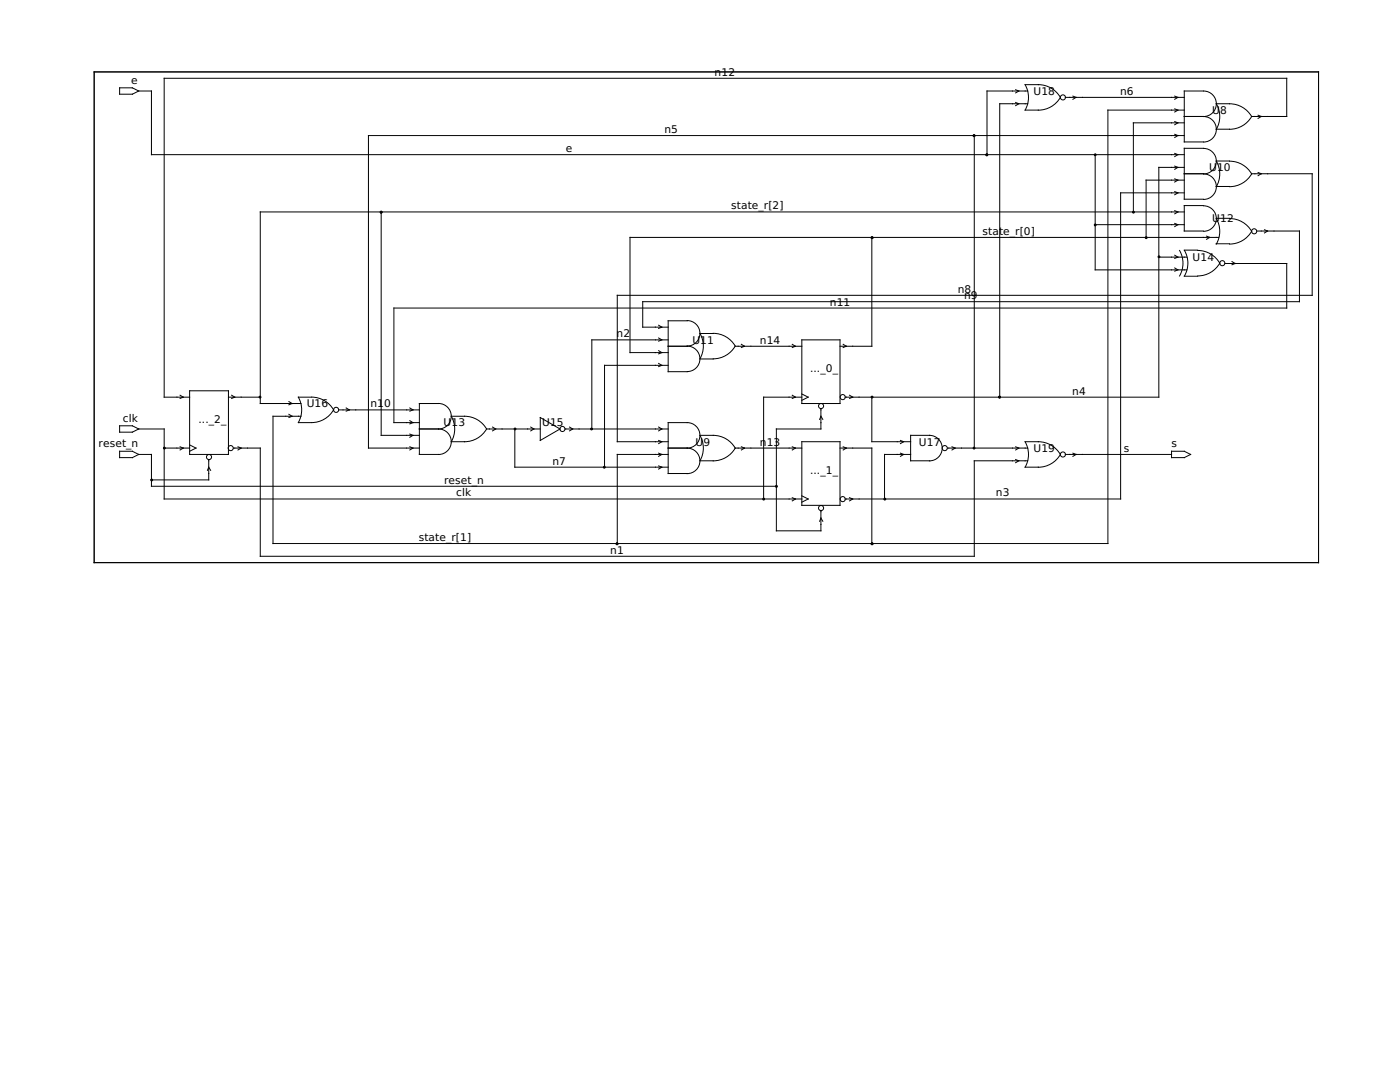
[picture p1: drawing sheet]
<svg xmlns="http://www.w3.org/2000/svg" width="279mm" height="216mm" viewBox="0 0 279 216" stroke-linecap="round" stroke-linejoin="round" font-family="sans-serif">
<g fill="none" stroke="#000" stroke-width=".2">
<path d="M18.8 14.4h244.3v97.9h-244.3zM23.9 17.5h2.5l1.3 .7-1.3 .6h-2.5zM27.7 18.2h2.5v12.7h206.1M202.7 17.9l.6 .3-.6 .3M204.6 16.9a5.1 5.1 0 0 1 0 5.1M204.6 16.9h2.7M205.1 18.2h-8.1v12.7M207.2 16.9a5.1 5.1 0 0 1 4.4 2.5M211.6 19.4a5.1 5.1 0 0 1-4.4 2.6M212.6 19.4h23.7M214.1 19.2l.7 .2-.7 .4M234.4 19.2l.7 .2-.7 .4"/>
<path d="M240.2 18.2h-3.9v10.1h3.9M240.2 18.2a2.54 2.54 0 0 1 2.5 2.5 2.54 2.54 0 0 1-2.5 2.6 2.54 2.54 0 0 1 2.5 2.5 2.54 2.54 0 0 1-2.5 2.5M194.4 27.1v62.3M202.7 20.4l.6 .3-.6 .4M204.6 22h2.7M205.1 20.7h-5.6v58.5M218.6 30.9v22.9h18.3M234.4 24.3l.7 .2-.7 .4M234.4 26.8l.7 .3-.7 .3M234.4 21.7l.7 .3-.7 .4M234.4 33.1l.7 .3-.7 .4M234.4 35.7l.7 .2-.7 .4"/>
<path d="M234.4 38.2l.7 .3-.7 .4M234.4 30.6l.7 .3-.7 .3M236.3 27.1h-162.8v62.3h10.2M236.3 38.5h-12.7v61.1h-54.9M236.3 22h-15.2v86.5h-166.6v-25.4h5.6M236.3 33.4h-5v45.8h-62.6M236.3 23.2h3.9M236.3 34.7h3.9M236.3 24.5h-10.1v17.8M236.3 35.9h-7.6v11.5M240.2 29.6h-3.9v10.2h3.9M240.2 29.6a2.54 2.54 0 0 1 2.5 2.6 2.54 2.54 0 0 1-2.5 2.5 2.54 2.54 0 0 1 2.5 2.5 2.54 2.54 0 0 1-2.5 2.6"/>
<path d="M242.7 20.7a9.4 9.4 0 0 1 4.7 .4 5.1 5.1 0 0 1 2.4 2.2M242.7 32.1h2.7M242.7 37.2h2.7M242.7 20.7a5.1 5.1 0 0 1 0 5.1M242.7 32.2a5.1 5.1 0 0 1 0 5M245.4 32.2a5.1 5.1 0 0 1 4.4 2.5 5.1 5.1 0 0 1-4.4 2.5M249.8 23.3a5.1 5.1 0 0 1-4.4 2.5h-2.7M249.8 34.7h12.1v24.2h-138.7v29.2h10.2M249.8 23.2h7v-7.6h-224v63.6h5M251.1 23l.6 .2-.6 .4M251.1 34.4l.6 .3-.6 .4M76.1 42.3v44.6h7.6"/>
<path d="M174 47.4v21.7h-6.4M218.6 44.8h17.7M231.3 51.3h5.6M234.4 42l.7 .3-.7 .4M234.4 44.6l.7 .2-.7 .4M234.4 50.9l.7 .4-.7 .3M234.4 53.5l.7 .3-.7 .3M235.4 50a5.1 5.1 0 0 1 0 5.1M236.3 42.3h-184.4v38.2h8.2M236.3 49.9h2.7M236.3 55.1h2.7M236.4 50a5.1 5.1 0 0 1 0 5.1"/>
<path d="M239 50a5.1 5.1 0 0 1 4.4 2.5 5.1 5.1 0 0 1-4.4 2.6M240.2 41h-3.9v5.1h3.9M240.2 41.1a2.54 2.54 0 0 1 2.5 2.5 2.54 2.54 0 0 1-2.5 2.6M240.8 47.1l.6 .3-.6 .4M242.7 43.6h2.7M242.7 48.6h2.7M242.7 43.6a5.1 5.1 0 0 1 0 5.1M243.2 47.4h-117.5v23h7.7M244.5 52.6h12.3v8.9h-178.2v22.8h5.1M245.4 43.6a5.1 5.1 0 0 1 4.4 2.6 5.1 5.1 0 0 1-4.4 2.5M245.9 52.2l.6 .4-.6 .2M250.8 46.1h8.5v14.1h-131v5.1h5.1"/>
<path d="M252.3 45.8l.7 .3-.7 .4M35.9 78.9l.7 .3-.7 .3M37.8 78h7.8v12.7h-7.8zM45.6 79.2h6.3M46.2 78.9l.7 .3-.7 .3M59.5 79.2a5.1 5.1 0 0 1 0 5.1M59.6 79.2h2.5M62.2 79.2a5.1 5.1 0 0 1 4.4 2.6 5.1 5.1 0 0 1-4.4 2.5M131.4 67.4l.7 .4-.7 .3M131.4 72.5l.7 .4-.7 .3M131.4 64.9l.7 .4-.7 .2M131.4 70l.7 .4-.7 .2"/>
<path d="M133.4 69.1h3.8M133.4 67.8h-15.3v17.8M133.4 72.9h-12.7v20.3M137.1 64a2.54 2.54 0 0 1 2.6 2.5 2.54 2.54 0 0 1-2.6 2.6 2.54 2.54 0 0 1 2.6 2.5 2.54 2.54 0 0 1-2.6 2.5M137.2 64h-3.8v10.2h3.8M139.7 66.5a5.1 5.1 0 0 1 0 5.1M139.7 66.5h2.7M139.7 71.6h2.7M142.3 66.5a5.1 5.1 0 0 1 4.4 2.6 5.1 5.1 0 0 1-4.4 2.5M146.7 69.1h13.3M148 68.7l.6 .4-.6 .2M158.1 68.7l.7 .4-.7 .2"/>
<path d="M158.1 78.9l.7 .3-.7 .3M160 67.8h7.6v12.7h-7.6zM160 79.2h-7.6v20.4M160 78.6l1.3 .6-1.3 .7M168.3 68.7l.6 .4-.6 .2M169.5 78.9l.7 .3-.7 .3M174 79.2v8.9h7.7M23.9 90h2.5l1.3 .7-1.3 .6h-2.5zM23.9 85h2.5l1.3 .6-1.3 .6h-2.5zM27.7 90.7h2.5v6.3h124.7M27.7 85.6h5.1v14h127.2M32.8 89.4h5"/>
<path d="M35.9 89.2l.7 .2-.7 .4M37.8 88.8l1.3 .6-1.3 .6M41.4 93.9l.3-.7 .3 .7M41.7 91.7v4.1h-11.5M46.6 89.4h5.3v21.6h142.5v-19.1h10.7M47.5 89.2l.6 .2-.6 .4M57.7 80.1l.6 .4-.6 .3M57.7 82.7l.6 .4-.6 .2M59.6 84.3h2.5M67.6 81.8h16.1M69.1 81.4l.6 .4-.6 .2M81.8 86.6l.6 .3-.6 .3"/>
<path d="M81.8 89.2l.6 .2-.6 .4M81.8 81.4l.6 .4-.6 .2M81.8 83.9l.6 .4-.6 .3M83.7 85.6h3.8M87.5 85.6a2.54 2.54 0 0 0 2.6-2.5 2.54 2.54 0 0 0-2.6-2.6h-3.8v10.2h3.8M87.5 85.6a2.54 2.54 0 0 1 2.6 2.5 2.54 2.54 0 0 1-2.6 2.6M90.1 83.1a8.4 8.4 0 0 1 5.2 .7 5.1 5.1 0 0 1 1.8 1.8 5.1 5.1 0 0 1-4.4 2.5h-2.6a5.1 5.1 0 0 0 0-5zM97.2 85.6h10.6M98.3 85.2l.6 .4-.6 .4M102.7 85.6v7.6h30.7M105.9 85.2l.7 .4-.7 .4M107.8 83.3l4 2.3-4 2.3z"/>
<path d="M112.8 85.6h20.6M113.7 85.2l.6 .4-.6 .4M131.4 90.4l.7 .3-.7 .4M131.4 93l.7 .2-.7 .4M131.4 85.2l.7 .4-.7 .4M131.4 87.9l.7 .2-.7 .4M133.4 84.3h3.7a2.54 2.54 0 0 1 2.6 2.6 2.54 2.54 0 0 1-2.6 2.5 2.54 2.54 0 0 1 2.6 2.5 2.54 2.54 0 0 1-2.5 2.6h-3.8zM133.4 90.7h-10.2v17.8M133.4 89.4h3.8M139.7 86.9a9.2 9.2 0 0 1 4.6 .4 5.1 5.1 0 0 1 2.4 2.1 5.1 5.1 0 0 1-4.4 2.6h-2.6a5.1 5.1 0 0 0 0-5.1zM146.7 89.4h13.3M148 89.2l.6 .2-.6 .4"/>
<path d="M158.1 89.2l.7 .2-.7 .4M158.1 99.3l.7 .3-.7 .3M160 88.1h7.6v12.7h-7.6zM160 98.9l1.3 .7-1.3 .6M163.6 83.7l.2-.6 .4 .6M163.8 81.5v4.1h-8.9v20.3h8.9v-4M167.6 89.4h6.4v19.1M168.3 89.2l.6 .2-.6 .4M169.5 99.3l.7 .3-.7 .3M179.7 87.9l.6 .2-.6 .4M179.7 90.4l.6 .3-.6 .4M181.7 90.7h-5.2v8.9"/>
<path d="M185.5 86.9a2.54 2.54 0 0 1 2.5 2.5 2.54 2.54 0 0 1-2.5 2.6M185.5 86.9h-3.8v5h3.8M189.1 89.4h16M190 89.2l.6 .2-.6 .4M202.7 89.2l.6 .2-.6 .4M202.7 91.7l.6 .2-.6 .4M204.6 88.1a5.1 5.1 0 0 1 0 5.1M204.6 88.1h2.7M204.6 93.2h2.7M207.2 88.1a5.1 5.1 0 0 1 4.4 2.6M211.6 90.7a5.1 5.1 0 0 1-4.4 2.5M212.6 90.7h21.2"/>
<path d="M214.1 90.4l.7 .3-.7 .4M233.8 90h2.5l1.3 .7-1.3 .6h-2.5zM163.6 104l.2-.6 .4 .6"/>
<circle cx="212.1" cy="19.4" r=".51"/>
<circle cx="243.9" cy="52.5" r=".51"/>
<circle cx="250.3" cy="46.2" r=".51"/>
<circle cx="168.2" cy="79.2" r=".51"/>
<circle cx="41.7" cy="91.2" r=".51"/>
<circle cx="46" cy="89.4" r=".51"/>
<circle cx="67.1" cy="81.8" r=".51"/>
<circle cx="112.2" cy="85.6" r=".51"/>
<circle cx="163.9" cy="81" r=".51"/>
<circle cx="168.2" cy="99.6" r=".51"/>
<circle cx="188.5" cy="89.4" r=".51"/>
<circle cx="212.1" cy="90.7" r=".51"/>
<circle cx="163.9" cy="101.4" r=".51"/>
</g>
<g fill="#000" stroke="#000" stroke-width=".2">
<circle cx="194.4" cy="27.1" r=".19"/>
<circle cx="196.9" cy="30.9" r=".19"/>
<circle cx="218.6" cy="30.9" r=".19"/>
<circle cx="76.1" cy="42.3" r=".19"/>
<circle cx="174" cy="47.4" r=".19"/>
<circle cx="218.6" cy="44.9" r=".19"/>
<circle cx="226.2" cy="42.3" r=".19"/>
<circle cx="228.8" cy="47.4" r=".19"/>
<circle cx="231.3" cy="51.2" r=".19"/>
<circle cx="51.9" cy="79.2" r=".19"/>
<circle cx="174" cy="79.2" r=".19"/>
<circle cx="199.5" cy="79.2" r=".19"/>
<circle cx="30.3" cy="95.8" r=".19"/>
<circle cx="32.8" cy="89.4" r=".19"/>
<circle cx="102.8" cy="85.6" r=".19"/>
<circle cx="118.1" cy="85.6" r=".19"/>
<circle cx="120.6" cy="93.2" r=".19"/>
<circle cx="152.4" cy="99.6" r=".19"/>
<circle cx="155" cy="97" r=".19"/>
<circle cx="176.6" cy="99.6" r=".19"/>
<circle cx="194.4" cy="89.4" r=".19"/>
<circle cx="123.1" cy="108.5" r=".19"/>
<circle cx="174" cy="108.5" r=".19"/>
</g>
<g font-size="2.1">
<text x="26.2" y="16.8">e</text>
<text x="142.6" y="15.1">n12</text>
<text x="206.2" y="18.9">U18</text>
<text x="223.5" y="18.9">n6</text>
<text x="241.9" y="22.7">U8</text>
<text x="132.6" y="26.5">n5</text>
<text x="112.9" y="30.4">e</text>
<text x="241.3" y="34.2">U10</text>
<text x="145.9" y="41.8">state_r[2]</text>
<text x="196.1" y="46.9">state_r[0]</text>
<text x="241.9" y="44.3">U12</text>
<text x="238" y="52.1">U14</text>
<text x="191.1" y="58.4">n8</text>
<text x="192.4" y="59.7">n9</text>
<text x="165.6" y="61">n11</text>
<text x="123.1" y="67.3">n2</text>
<text x="138.2" y="68.6">U11</text>
<text x="151.6" y="68.6">n14</text>
<text x="161.7" y="74.3">..._0_</text>
<text x="61.2" y="81.3">U16</text>
<text x="73.9" y="81.3">n1</text>
<text x="76.7" y="81.3">0</text>
<text x="214" y="78.7">n4</text>
<text x="19.7" y="89.3">reset_n</text>
<text x="24.5" y="84.2">clk</text>
<text x="39.6" y="84.5">..._2_</text>
<text x="88.5" y="85.1">U13</text>
<text x="108.2" y="85.1">U15</text>
<text x="138.8" y="88.9">U9</text>
<text x="151.6" y="88.9">n</text>
<text x="153" y="88.9">13</text>
<text x="183.4" y="88.9">U17</text>
<text x="233.8" y="89.3">s</text>
<text x="110.2" y="92.7">n7</text>
<text x="161.7" y="94.6">..._1_</text>
<text x="206.2" y="90.2">U19</text>
<text x="224.3" y="90.2">s</text>
<text x="88.6" y="96.5">reset_n</text>
<text x="91.1" y="99.1">clk</text>
<text x="198.8" y="99.1">n3</text>
<text x="83.6" y="107.9">state_r[1]</text>
<text x="121.8" y="110.5">n1</text>
</g>
</svg>
